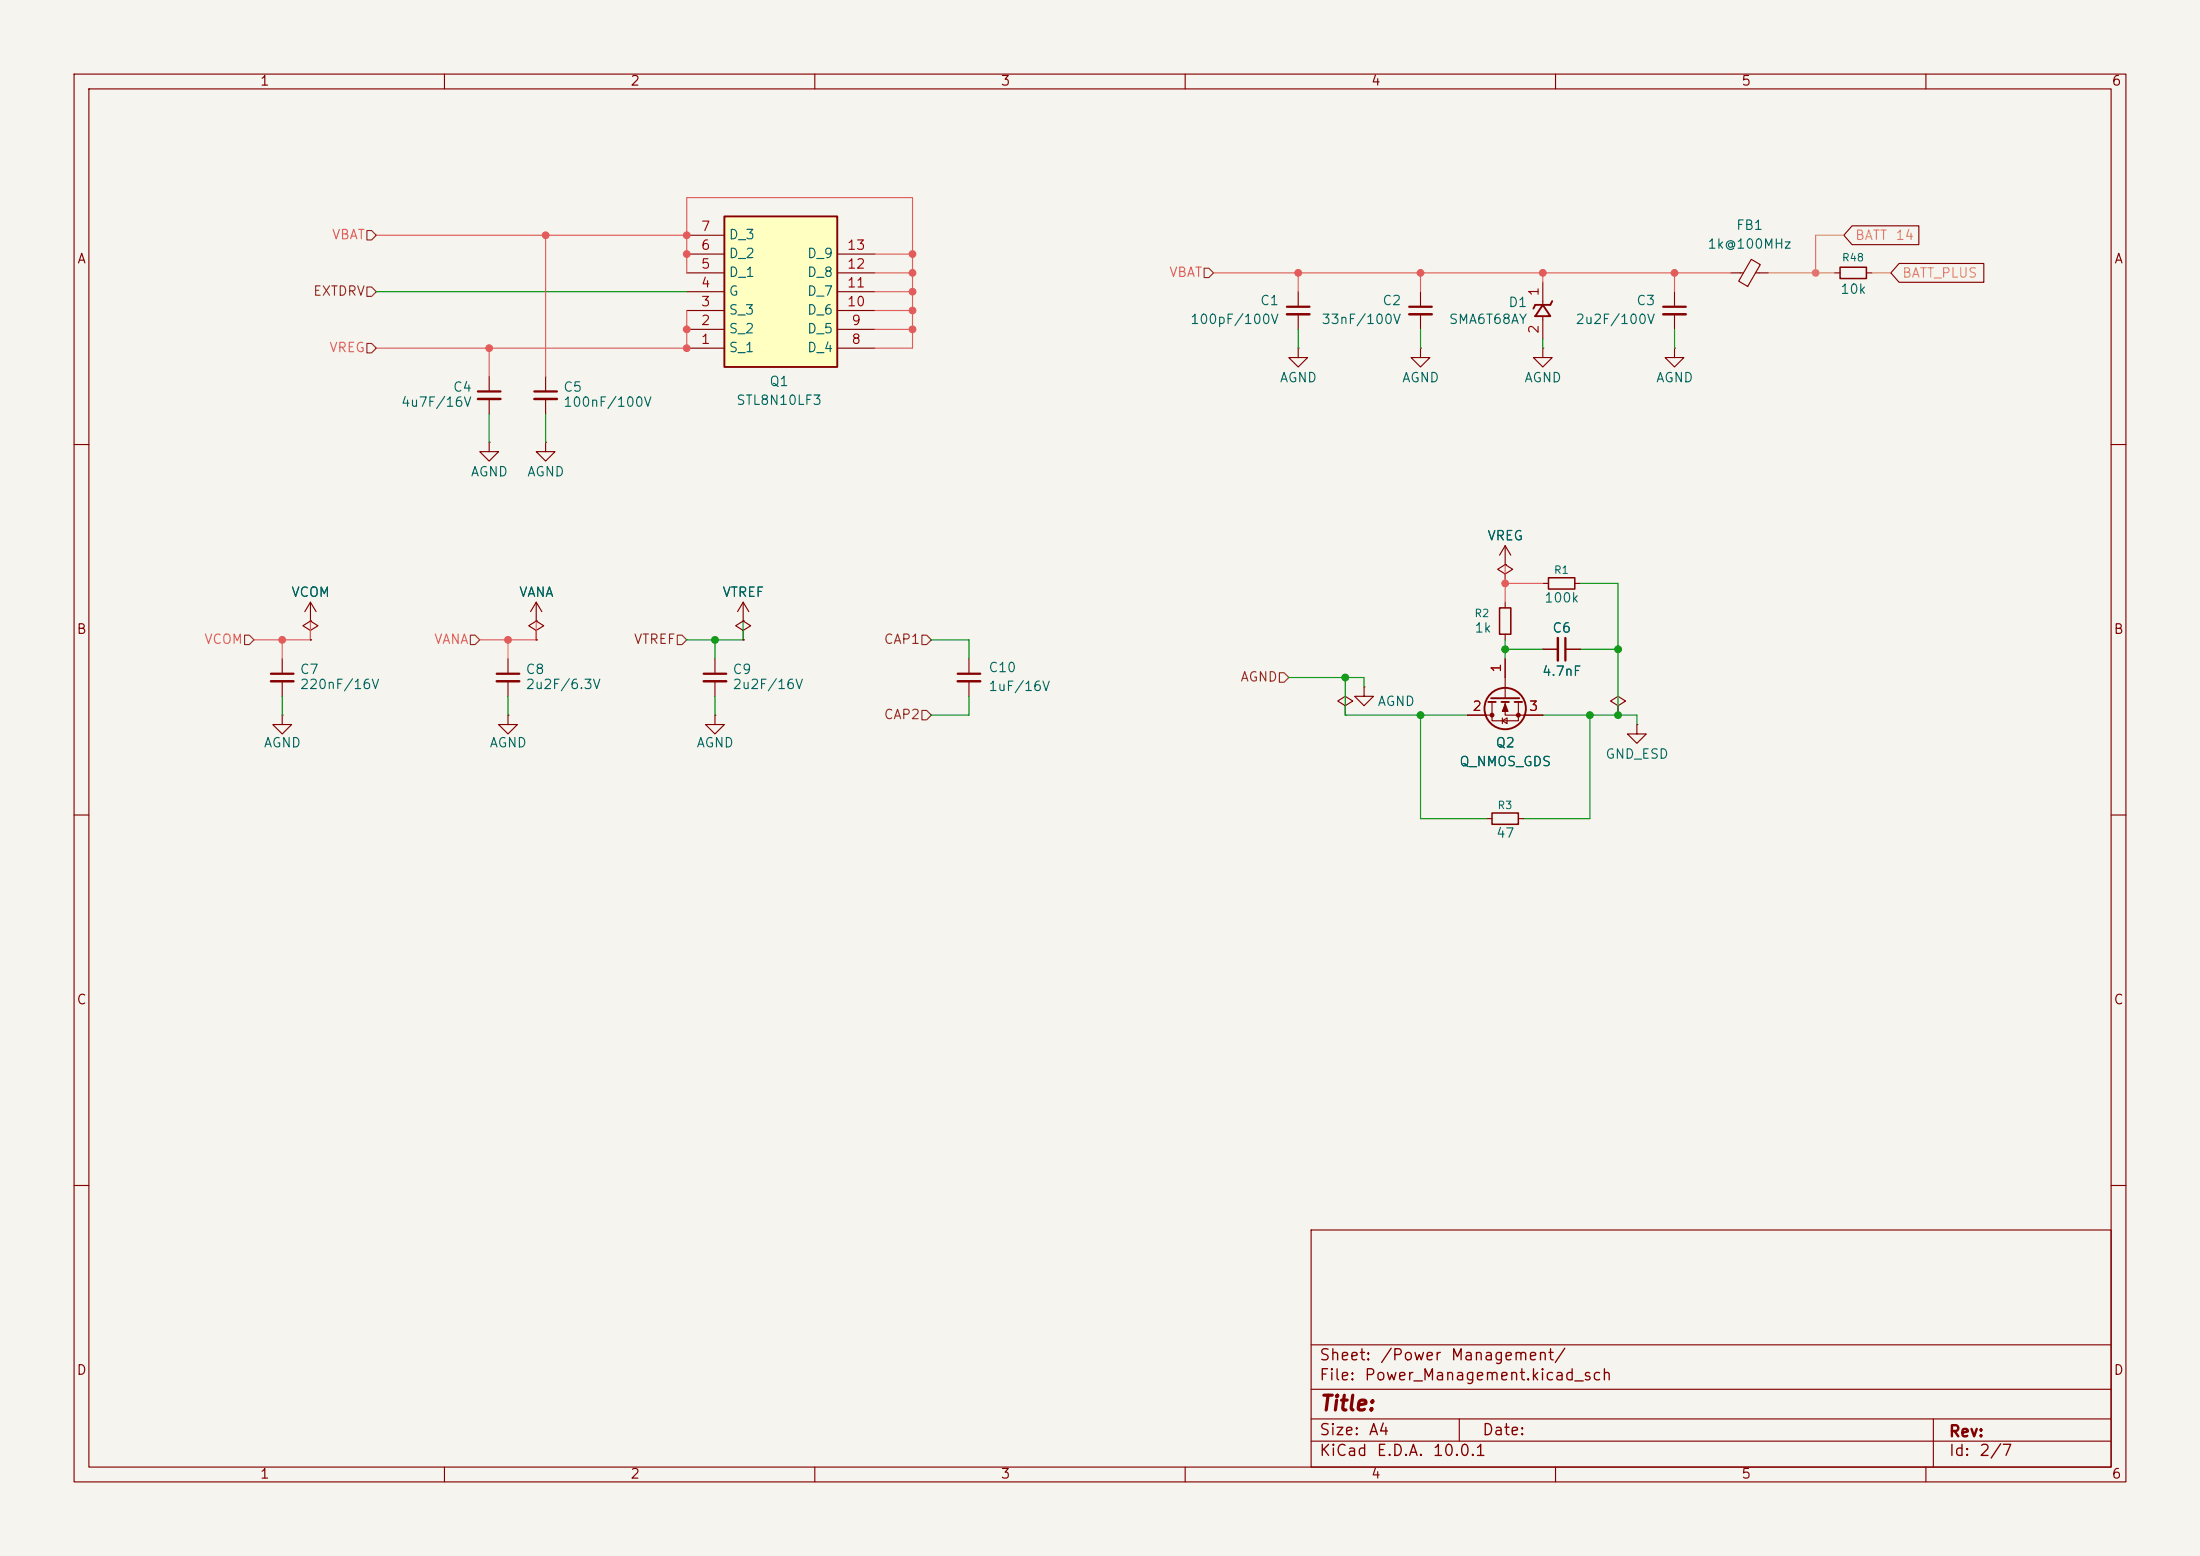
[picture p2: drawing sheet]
<svg xmlns="http://www.w3.org/2000/svg" width="297mm" height="210mm" viewBox="0 0 297 210" stroke-linecap="round" stroke-linejoin="round" font-family="sans-serif">
<path d="M0 0h297v210h-297z" fill="#f5f4ef" stroke="#f5f4ef" stroke-width=".14"/>
<g fill="none" stroke="#840000" stroke-width=".15">
<path d="M10 10h277v190h-277zM12 12h273v186h-273zM60 10v2M110 10v2M160 10v2M210 10v2M260 10v2M175.3 39.4v2M208.3 38.1v3M247.6 36.8h.8M252 36.8h.7M73.7 50.8v2"/>
<path d="M73.7 53.8v2.1M175.3 42.4v2.1M208.3 42.7v3M10 60h2M285 60h2M38.1 96.5v1.3h1.3l-1.3 1.3-1.3-1.3h1.3M38.1 96.5h.1M38.1 88.9v2M38.1 91.9v2.1M41.9 83.8h.1M41.9 85.1l1-.6-1-.7-1 .7 1 .6v1.3M41.9 86.4h.1"/>
<path d="M41.9 81.3l-.8 1.3M41.9 81.3l.8 1.3M41.9 81.3v2.5M96.5 88.9v2M96.5 91.9v2.1M181.6 95.3l1-.7-1-.6-1 .6 1 .7v1.2M181.6 96.5h.1M184.1 92.7v1.3h1.3l-1.3 1.3-1.2-1.3h1.2M184.1 92.7h.1M203.2 81.3v.7M203.2 85.6v.8M218.4 95.3l1.1-.7-1.1-.6-1 .6 1 .7v1.2"/>
<path d="M218.4 96.5h.1M10 110h2M285 110h2M10 160h2M177 166h108v32h-108zM285 160h2M60 198v2M110 198v2M160 198v2M177 194.5h108M177 191.5h108M177 187.5h108"/>
<path d="M177 181.5h108M197 191.5v3M210 198v2M260 198v2M261 191.5v6.5"/>
</g>
<path d="M248.4 36.1h3.6v1.5h-3.6zM202.4 82h1.6v3.6h-1.6z" fill="none" stroke="#840000" stroke-width=".2"/>
<path d="M208.3 41.1l1 1.6h-2zM209.5 40.6l-.2 .5h-2l-.3 .6" fill="none" stroke="#840000" stroke-width=".25"/>
<path d="M72.1 52.8h3.1M173.7 41.4h3.1M36.6 90.9h3M95 90.9h3" fill="none" stroke="#840000" stroke-width=".3"/>
<path d="M72.1 53.8h3.1M173.7 42.4h3.1M36.6 91.9h3M95 91.9h3" fill="none" stroke="#840000" stroke-width=".33"/>
<path d="M97.8 29.2h15.2v20.3h-15.2z" fill="#ffffc2"/>
<g fill="none" stroke="#840000" stroke-width=".25">
<path d="M97.8 29.2h15.2v20.3h-15.2zM200.9 94.7h1M201.3 94.2h3.8M202.7 94.7h1M204.5 94.7h1"/>
<circle cx="203.2" cy="95.6" r="2.79"/>
</g>
<g fill="none" stroke="#840000" stroke-width=".15">
<path d="M92.7 39.4h5.1M92.7 36.8h5.1M92.7 34.3h5.1M92.7 31.8h5.1M113 39.4h5.1M113 36.8h5.1M113 34.3h5.1M191.8 39.4v2M226.1 39.4v2M233.7 36.8h1.6M236.4 35l1.2 .7-1.7 3-1.2-.8zM237 36.8h1.8"/>
<path d="M250 30.5h9v2.5h-9l-1.1-1.2zM256.4 35.6h11.4v2.5h-11.4l-1.1-1.3zM66 59.7v1.3h1.3l-1.3 1.2-1.2-1.2h1.2M66 59.7h.1M66 50.8v2M66 53.8v2.1M73.7 59.7v1.3h1.2l-1.2 1.2-1.3-1.2h1.3M73.7 59.7h.1M92.7 47h5.1M92.7 44.5h5.1M92.7 41.9h5.1M113 47h5.1"/>
<path d="M113 44.5h5.1M113 41.9h5.1M175.3 47v1.3h-1.3l1.3 1.2 1.2-1.2h-1.2M175.3 47h.1M191.8 47v1.3h-1.3l1.3 1.2 1.2-1.2h-1.2M191.8 47h.1M191.8 42.4v2.1M208.3 47v1.3h-1.3l1.3 1.2 1.2-1.2h-1.2M208.3 47h.1M226.1 47v1.3h-1.3l1.3 1.2 1.2-1.2h-1.2M226.1 47h.1M226.1 42.4v2.1"/>
<path d="M203.2 76.2h.1M203.2 77.5l1-.7-1-.6-1 .6 1 .7v1.2M203.2 78.7h.1M203.2 73.7l-.8 1.2M203.2 73.7l.8 1.2M203.2 73.7v2.5M208.3 78.7h.7M212.6 78.7h.8M41.9 83.8h.1M41.9 86.4h.1M68.6 96.5v1.3h1.2l-1.2 1.3-1.3-1.3h1.3M68.6 96.5h.1"/>
<path d="M68.6 88.9v2M68.6 91.9v2.1M72.4 83.8h.1M72.4 85.1l1-.6-1-.7-1 .7 1 .6v1.3M72.4 86.4h.1M72.4 81.3l-.8 1.3M72.4 81.3l.8 1.3M72.4 81.3v2.5M96.5 96.5v1.3h1.3l-1.3 1.3-1.3-1.3h1.3M96.5 96.5h.1M100.3 83.8h.1M100.3 85.1l1-.6-1-.7-1 .7 1 .6v1.3"/>
<path d="M100.3 86.4h.1M100.3 81.3l-.7 1.3M100.3 81.3l.8 1.3M100.3 81.3v2.5M130.8 88.9v2M130.8 91.9v2.1M198.1 96.5h3.3M201.4 94.7v2.6h3.6v-2.6M202.8 97.3l.7-.4v.8zM202.8 96.9v.8M203.2 94.7v1.8h5.1M203.2 88.9v5.3"/>
<path d="M208.3 87.6h2M211.3 87.6h2.1M221 97.8v1.3h1.2l-1.2 1.2-1.3-1.2h1.3M221 97.8h.1M200.7 110.5h.7M205 110.5h.7"/>
</g>
<path d="M64.5 52.8h3.1M190.2 41.4h3.1M224.5 41.4h3.1M67.1 90.9h3M129.3 90.9h3M211.3 86.1v3.1" fill="none" stroke="#840000" stroke-width=".3"/>
<path d="M64.5 53.8h3.1M190.2 42.4h3.1M224.5 42.4h3.1M67.1 91.9h3M129.3 91.9h3M210.3 86.1v3.1" fill="none" stroke="#840000" stroke-width=".33"/>
<path d="M209 78h3.6v1.5h-3.6zM201.4 109.7h3.6v1.6h-3.6z" fill="none" stroke="#840000" stroke-width=".2"/>
<g fill="#840000" stroke="#840000" stroke-width=".15">
<path d="M203.2 95l.4 1h-.8z"/>
<circle cx="201.4" cy="96.5" r=".25"/>
<circle cx="205" cy="96.5" r=".25"/>
</g>
<path d="M49.5 38.7h.7l.6 .7-.6 .6h-.7zM49.5 31.1h.7l.6 .7-.6 .6h-.7zM162.6 36.2h.6l.6 .6-.6 .7h-.6zM49.5 46.4h.7l.6 .6-.6 .6h-.7zM33 85.7h.7l.6 .7-.6 .6h-.7zM63.5 85.7h.6l.7 .7-.7 .6h-.6zM91.4 85.7h.7l.6 .7-.6 .6h-.7zM124.5 85.7h.6l.6 .7-.6 .6h-.6zM124.5 95.9h.6l.6 .6-.6 .7h-.6zM172.7 90.8h.7l.6 .6-.6 .7h-.7z" fill="none" stroke="#725600" stroke-width=".15"/>
<g fill="none" stroke="#009600" stroke-width=".15">
<path d="M50.8 39.4h41.9M66 55.9v3.8M73.7 55.9v3.8M175.3 44.5v2.5M191.8 44.5v2.5M208.3 45.7v1.3M226.1 44.5v2.5M213.4 78.7h5v17.8M38.1 94v2.5M68.6 94v2.5M96.5 86.4v2.5M96.5 94v2.5"/>
<path d="M100.3 83.8v2.6h-7.6M125.7 86.4h5.1v2.5M130.8 94v2.5h-5.1M174 91.4h10.1v1.3M181.6 91.4v5.1h16.5M191.8 96.5v14h8.9M203.2 87.6h5.1M203.2 86.4v2.5M208.3 96.5h12.7v1.3M213.4 87.6h5M214.6 96.5v14h-8.9"/>
</g>
<path d="M238.8 36.8h8.8M248.9 31.8h-3.8v5M252.7 36.8h2.6" fill="none" stroke="#eba343" stroke-width=".15"/>
<g fill="none" stroke="#e35b5b" stroke-width=".15">
<path d="M50.8 31.8h41.9M73.7 31.8v19M92.7 36.8v-10.1h30.5v20.3h-5.1M118.1 36.8h5.1M118.1 39.4h5.1M118.1 34.3h5.1M163.8 36.8h69.9M175.3 36.8v2.6M191.8 36.8v2.6M208.3 36.8v1.3M226.1 36.8v2.6M66 47v3.8"/>
<path d="M92.7 41.9v5.1h-41.9M118.1 41.9h5.1M118.1 44.5h5.1M203.2 76.2v5.1M203.2 78.7h5.1M38.1 86.4v2.5M41.9 83.8v2.6h-7.6M68.6 86.4v2.5M72.4 83.8v2.6h-7.6"/>
</g>
<g fill="#e35b5b" stroke="#e35b5b" stroke-width=".14">
<circle cx="92.7" cy="44.5" r=".46"/>
<circle cx="92.7" cy="47" r=".46"/>
<circle cx="38.1" cy="86.4" r=".46"/>
<circle cx="66" cy="47" r=".46"/>
<circle cx="68.6" cy="86.4" r=".46"/>
<circle cx="226.1" cy="36.8" r=".46"/>
<circle cx="191.8" cy="36.8" r=".46"/>
<circle cx="175.3" cy="36.8" r=".46"/>
<circle cx="208.3" cy="36.8" r=".46"/>
<circle cx="203.2" cy="78.7" r=".46"/>
<circle cx="123.2" cy="41.9" r=".46"/>
<circle cx="123.2" cy="36.8" r=".46"/>
<circle cx="123.2" cy="44.5" r=".46"/>
<circle cx="73.7" cy="31.8" r=".46"/>
<circle cx="92.7" cy="31.8" r=".46"/>
<circle cx="92.7" cy="34.3" r=".46"/>
<circle cx="123.2" cy="39.4" r=".46"/>
<circle cx="123.2" cy="34.3" r=".46"/>
</g>
<g fill="#009600" stroke="#009600" stroke-width=".14">
<circle cx="214.6" cy="96.5" r=".46"/>
<circle cx="218.4" cy="96.5" r=".46"/>
<circle cx="203.2" cy="87.6" r=".46"/>
<circle cx="191.8" cy="96.5" r=".46"/>
<circle cx="218.4" cy="87.6" r=".46"/>
<circle cx="181.6" cy="91.4" r=".46"/>
<circle cx="96.5" cy="86.4" r=".46"/>
</g>
<circle cx="245.1" cy="36.8" r=".46" fill="#eba343" stroke="#eba343" stroke-width=".14"/>
<text font-size="2" fill="#840000" x="178" y="190.9">Title:</text>
<g font-size="1.5" fill="#840000">
<text x="178" y="184">Sheet:</text>
<text x="186.2" y="184">/Power</text>
<text x="195.7" y="184">Management/</text>
<text x="178" y="186.7">File:</text>
<text x="184.1" y="186.7">Power_Management.kicad_sch</text>
<text x="178" y="196.9">KiCad</text>
<text x="178" y="194.1">Size:</text>
<text x="184.7" y="194.1">A4</text>
<text x="185.7" y="196.9">E.D.A.</text>
<text x="193.3" y="196.9">10.0.1</text>
<text x="200" y="194.1">Date:</text>
<text x="263" y="194.3">Rev:</text>
<text x="263" y="196.9">Id:</text>
<text x="267.1" y="196.9">2/7</text>
</g>
<g font-size="1.3" fill="#840000">
<text x="35" y="11.9">1</text>
<text x="85" y="11.9">2</text>
<text x="135" y="11.9">3</text>
<text x="185" y="11.9">4</text>
<text x="235" y="11.9">5</text>
<text x="285" y="11.9">6</text>
<text x="10.3" y="35.9">A</text>
<text x="285.3" y="35.9">A</text>
<text x="10.3" y="85.9">B</text>
<text x="285.3" y="85.9">B</text>
<text x="10.3" y="135.9">C</text>
<text x="285.3" y="135.9">C</text>
<text x="10.3" y="185.9">D</text>
<text x="285.3" y="185.9">D</text>
<text x="35" y="199.9">1</text>
<text x="85" y="199.9">2</text>
<text x="135" y="199.9">3</text>
<text x="185" y="199.9">4</text>
<text x="235" y="199.9">5</text>
<text x="285" y="199.9">6</text>
</g>
<g font-size="1.3" fill="#e35b5b">
<text x="44.7" y="32.6">VBAT</text>
<text x="157.8" y="37.7">VBAT</text>
<text x="44.4" y="47.9">VREG</text>
<text x="27.5" y="87.2">VCOM</text>
<text x="58.5" y="87.2">VANA</text>
</g>
<g font-size="1.3" fill="#a90000">
<text x="94.5" y="34">6</text>
<text x="94.5" y="31.5">7</text>
<text x="114.3" y="34">13</text>
<text x="94.5" y="41.7">3</text>
<text x="94.5" y="39.1">4</text>
<text x="94.5" y="36.6">5</text>
<text x="114.3" y="41.7">10</text>
<text x="114.3" y="39.1">11</text>
<text x="114.3" y="36.6">12</text>
<text x="208" y="40.1" transform="rotate(-90 208 40.1)">1</text>
<text x="94.5" y="46.7">1</text>
<text x="94.5" y="44.2">2</text>
<text x="114.9" y="46.7">8</text>
<text x="114.9" y="44.2">9</text>
<text x="208" y="45.2" transform="rotate(-90 208 45.2)">2</text>
<text x="202.9" y="90.9" transform="rotate(-90 202.9 90.9)">1</text>
<text x="198.7" y="96.3">2</text>
<text x="206.3" y="96.3">3</text>
</g>
<g font-size="1.3" fill="#006464">
<text x="98.3" y="35.2">D_2</text>
<text x="98.3" y="32.6">D_3</text>
<text x="108.9" y="35.2">D_9</text>
<text x="230.4" y="33.9">1k@100MHz</text>
<text x="234.3" y="31.3">FB1</text>
<text x="98.3" y="40.2">G</text>
<text x="98.3" y="37.7">D_1</text>
<text x="108.9" y="40.2">D_7</text>
<text x="108.9" y="37.7">D_8</text>
<text x="170" y="41.5">C1</text>
<text x="186.5" y="41.5">C2</text>
<text x="203.6" y="41.8">D1</text>
<text x="220.8" y="41.5">C3</text>
<text x="248.4" y="40">10k</text>
<text x="98.3" y="47.9">S_1</text>
<text x="98.3" y="45.3">S_2</text>
<text x="98.3" y="42.8">S_3</text>
<text x="108.9" y="47.9">D_4</text>
<text x="108.9" y="45.3">D_5</text>
<text x="108.9" y="42.8">D_6</text>
<text x="160.6" y="44">100pF/100V</text>
<text x="178.3" y="44">33nF/100V</text>
<text x="195.5" y="44">SMA6T68AY</text>
<text x="212.6" y="44">2u2F/100V</text>
<text x="61.1" y="53.2">C4</text>
<text x="76" y="53.2">C5</text>
<text x="103.8" y="52.4">Q1</text>
<text x="172.7" y="51.9">AGND</text>
<text x="189.2" y="51.9">AGND</text>
<text x="205.7" y="51.9">AGND</text>
<text x="223.5" y="51.9">AGND</text>
<text x="54" y="55.2">4u7F/16V</text>
<text x="76" y="55.2">100nF/100V</text>
<text x="99.3" y="55">STL8N10LF3</text>
<text x="63.5" y="64.6">AGND</text>
<text x="71.1" y="64.6">AGND</text>
<text x="200.7" y="73.3">VREG</text>
<text x="39.2" y="80.9">VCOM</text>
<text x="70" y="80.9">VANA</text>
<text x="97.4" y="80.9">VTREF</text>
<text x="208.4" y="81.6">100k</text>
<text x="199" y="85.7">1k</text>
<text x="209.5" y="85.7">C6</text>
<text x="40.4" y="91.3">C7</text>
<text x="40.4" y="93.3">220nF/16V</text>
<text x="70.9" y="91.3">C8</text>
<text x="70.9" y="93.3">2u2F/6.3V</text>
<text x="98.8" y="91.3">C9</text>
<text x="98.8" y="93.3">2u2F/16V</text>
<text x="133.4" y="91">C10</text>
<text x="133.4" y="93.6">1uF/16V</text>
<text x="185.9" y="95.6">AGND</text>
<text x="208.1" y="91.5">4.7nF</text>
<text x="35.5" y="101.2">AGND</text>
<text x="66" y="101.2">AGND</text>
<text x="93.9" y="101.2">AGND</text>
<text x="201.8" y="101.2">Q2</text>
<text x="196.9" y="103.7">Q_NMOS_GDS</text>
<text x="216.6" y="102.7">GND_ESD</text>
<text x="201.9" y="113.4">47</text>
</g>
<g font-size="1.3" fill="#eba343">
<text x="250.3" y="32.7">BATT</text>
<text x="255.8" y="32.7">14</text>
<text x="256.7" y="37.8">BATT_PLUS</text>
</g>
<g font-size="1.3" fill="#725600">
<text x="42.2" y="40.2">EXTDRV</text>
<text x="85.5" y="87.2">VTREF</text>
<text x="119.2" y="87.2">CAP1</text>
<text x="167.4" y="92.3">AGND</text>
<text x="119.2" y="97.4">CAP2</text>
</g>
<g font-size="1" fill="#006464">
<text x="248.6" y="35.5">R48</text>
<text x="209.7" y="77.7">R1</text>
<text x="199" y="83.5">R2</text>
<text x="202.1" y="109.4">R3</text>
</g>
</svg>
